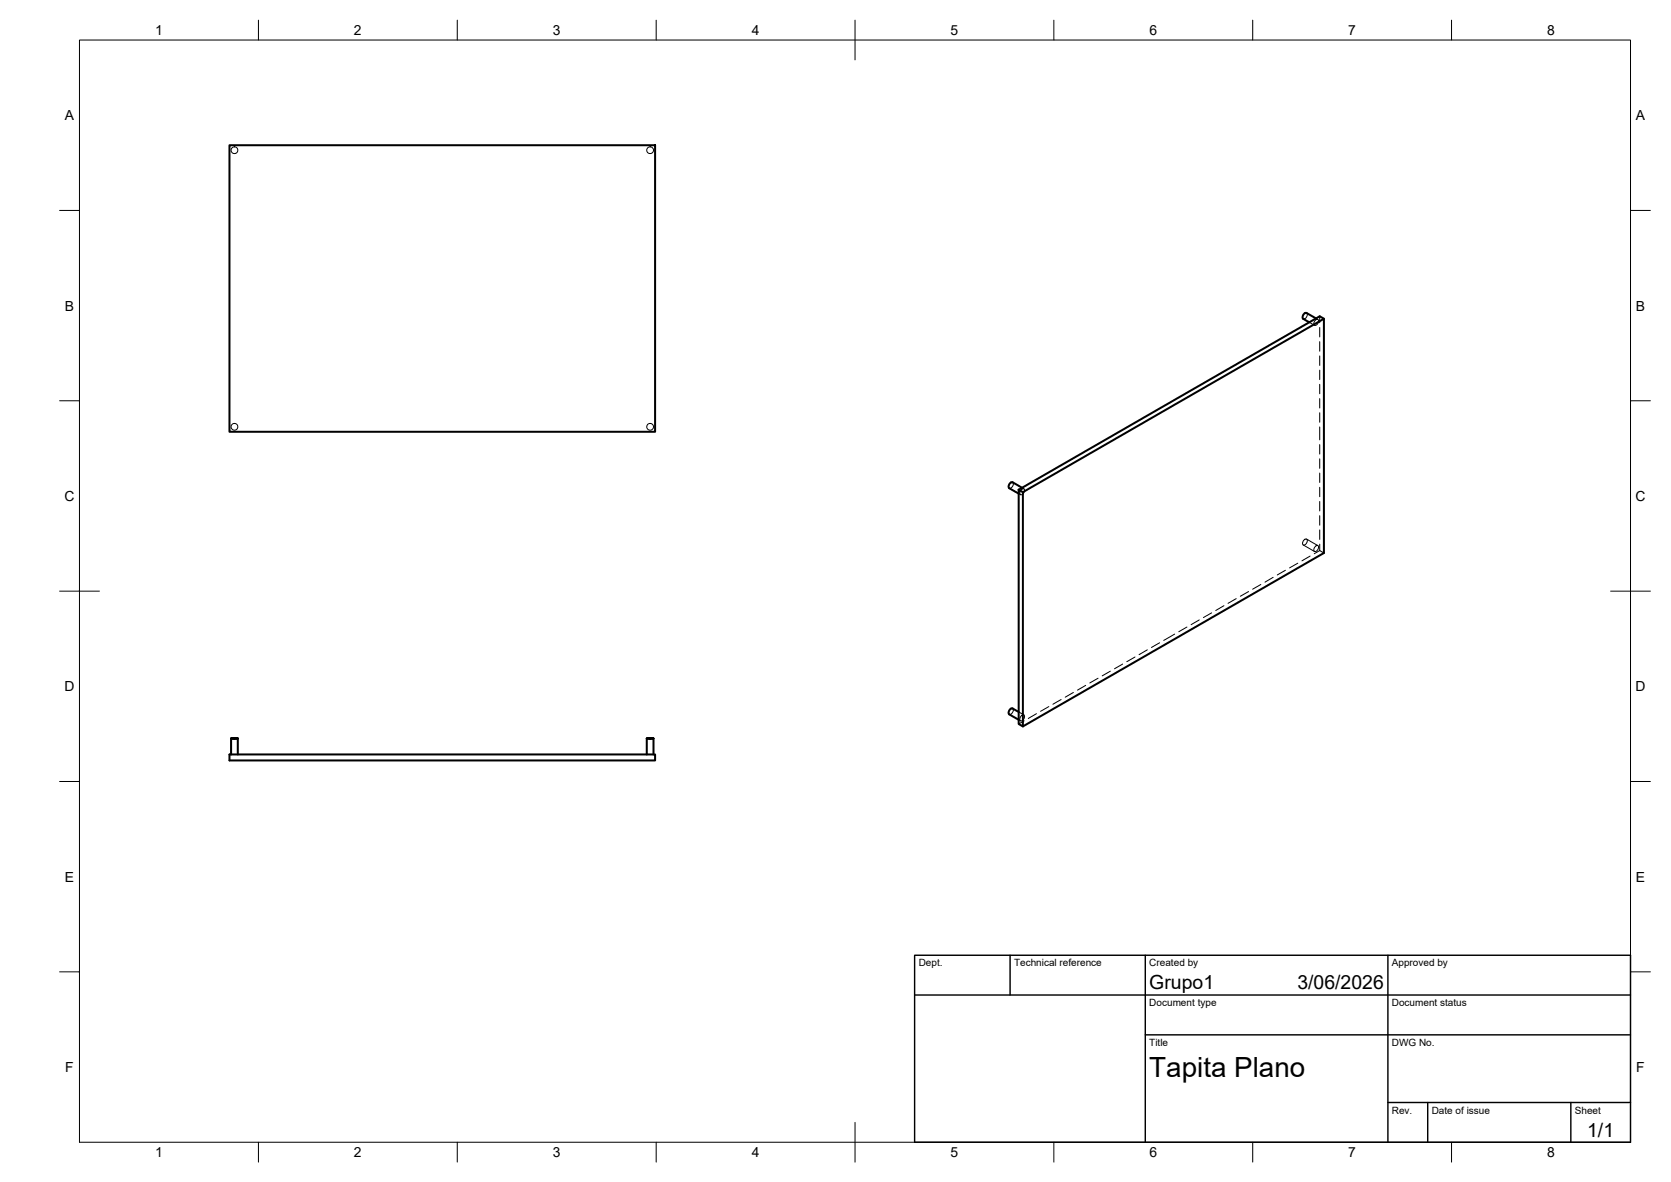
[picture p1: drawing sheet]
<svg xmlns="http://www.w3.org/2000/svg" width="420mm" height="297mm" viewBox="0 0 420 297" stroke-linecap="round" stroke-linejoin="round" font-family="sans-serif">
<!-- layer: Visible -->
<g fill="none" stroke="#000" stroke-width=".51">
<path d="M57.7 36.5h107v72h-107zM330.9 80l-2.4-1.3a.97 .97 0 0 0-.8 1.4l1.5 .9M332.9 80.1l-75.7 43.6M256.1 123.1l1.1 .6v58.8l-1.1-.6zM256.1 123.1l75.7-43.6 1.1 .6v58.9l-75.7 43.5M257 122.6l-2.4-1.4a.98 .98 0 0 0-.8 1.5l2.3 1.3M256.1 178.9l-1.5-.9a.98 .98 0 0 0-.8 1.5l2.3 1.4M57.7 189.6h107v1.5h-107zM58.1 185.6h1.7zM58.1 185.6v4M59.8 185.6v4M162.6 185.6h1.7z"/>
<path d="M162.6 185.6v4M164.3 185.6v4"/>
</g>
<!-- layer: Hidden -->
<g fill="none" stroke="#000" stroke-width=".25">
<path d="M328.5 78.7a.97 .97 0 0 1-.8 1.4M331.8 79.5v1.6M329.2 81l1.3 .8M330.6 80.6a.5 .5 0 0 1 .8-.3 .5 .5 0 0 1 .1 .8 .65 .65 0 0 1-.4 .6 .65 .65 0 0 1-.7-.2zM330.9 80l.5 .3M331.8 82.3v2.4M331.8 85.9v2.4M331.8 89.4v2.4M331.8 93v2.4M331.8 96.6v2.4M331.8 107.3v3.2M331.8 100.2v2.3"/>
<path d="M331.8 103.7v2.4M331.8 111.7v2.4M331.8 115.3v2.4M331.8 118.9v2.3M254.6 121.2a.98 .98 0 0 1-.8 1.5M256.1 124l.5 .3M256.9 123a.47 .47 0 0 1 .7-.1 .47 .47 0 0 1-.1 .7 .64 .64 0 0 1-.4 .6 .64 .64 0 0 1-.7-.1l.1-.6zM257 122.6l.5 .2M327.7 137l2.8 1.6M327.8 135.8a.49 .49 0 0 1 .7-.3 .49 .49 0 0 1 .1 .8 .64 .64 0 0 1-.4 .6 .64 .64 0 0 1-.7-.2zM328.5 135.5l2.9 1.6M329.4 139.7l-2 1.2"/>
<path d="M330.6 137.4a.49 .49 0 0 1 .8-.3 .49 .49 0 0 1 .1 .8 .64 .64 0 0 1-.4 .6 .64 .64 0 0 1-.7-.1zM331.8 138.4l1.1 .6M331.8 138.4l-1.3 .8M331.8 122.5v2.3M331.8 126v2.4M331.8 129.6v2.4M331.8 133.2v2.4M331.8 136.7v1.7M295.4 159.3l-2.8 1.6M298.4 157.6l-2 1.2M301.5 155.8l-2 1.2M304.7 154l-2.1 1.2"/>
<path d="M307.7 152.2l-2 1.2M310.8 150.4l-2 1.2M313.9 148.7l-2 1.1M317 146.9l-2 1.2M320.1 145.1l-2 1.2M323.2 143.3l-2 1.2M326.3 141.5l-2 1.2M254.6 178a1 1 0 0 1-.8 1.5M256.1 178.9l1.4 .8M256.9 179.8a.47 .47 0 0 1 .7-.1 .47 .47 0 0 1-.1 .8 .64 .64 0 0 1-.4 .6 .64 .64 0 0 1-.7-.2l.1-.6zM260.6 179.4l-2 1.2M263.7 177.6l-2.1 1.2"/>
<path d="M266.8 175.8l-2.1 1.2M269.9 174l-2.1 1.2M273 172.2l-2.1 1.2M276.1 170.4l-2.1 1.2M279.2 168.7l-2.1 1.1M282.3 166.9l-2.1 1.2M285.4 165.1l-2.1 1.2M288.5 163.3l-2.1 1.2M291.6 161.5l-2.1 1.2M256.1 180.9l.5 .3M257.5 181.2l-1.4 .7"/>
<circle cx="58.9" cy="37.8" r=".85"/>
<circle cx="163.5" cy="37.8" r=".85"/>
<circle cx="58.9" cy="107.3" r=".85"/>
<circle cx="163.5" cy="107.3" r=".85"/>
</g>
<!-- layer: BORDER -->
<g fill="none" stroke="#000" stroke-width=".25">
<path d="M20 10.1h390v276.9h-390zM65 5.1v5M115 5.1v5M165 5.1v5M215 5.1v10M265 5.1v5M315 5.1v5M365 5.1v5M15 52.9h5M410 52.9h5M15 100.7h5M410 100.7h5"/>
<path d="M15 148.6h10M405 148.6h10M15 196.4h5M410 196.4h5M15 244.2h5M410 244.2h5M65 287v5M115 287v5M165 287v5M215 282.1v9.9M265 287v5M315 287v5"/>
<path d="M365 287v5"/>
</g>
<!-- layer: TITLEBLOCK -->
<path d="M230 240.1h180v46.9h-180zM230 250h180M254 240.1v9.9M288 240.1v46.9M349 240.1v46.9M288 260.1h122M349 277.1h61M359 277.1v9.9M395 277.1v9.9" fill="none" stroke="#000" stroke-width=".36"/>
<text font-size="7" x="289" y="270.6">Tapita Plano</text>
<g font-size="4.9">
<text x="289" y="248.5">Grupo1</text>
<text x="326.2" y="248.5">3/06/2026</text>
<text x="399.1" y="285.7">1/1</text>
</g>
<g font-size="3.5">
<text x="39" y="8.8">1</text>
<text x="89" y="8.8">2</text>
<text x="139" y="8.8">3</text>
<text x="189" y="8.8">4</text>
<text x="239" y="8.8">5</text>
<text x="289" y="8.8">6</text>
<text x="339" y="8.8">7</text>
<text x="389" y="8.8">8</text>
<text x="16.3" y="30.2">A</text>
<text x="411.3" y="30.2">A</text>
<text x="16.3" y="78">B</text>
<text x="411.3" y="78">B</text>
<text x="16.2" y="125.9">C</text>
<text x="411.2" y="125.9">C</text>
<text x="16.2" y="173.7">D</text>
<text x="411.2" y="173.7">D</text>
<text x="16.3" y="221.6">E</text>
<text x="411.3" y="221.6">E</text>
<text x="16.4" y="269.4">F</text>
<text x="411.4" y="269.4">F</text>
<text x="39" y="290.8">1</text>
<text x="89" y="290.8">2</text>
<text x="139" y="290.8">3</text>
<text x="189" y="290.8">4</text>
<text x="239" y="290.8">5</text>
<text x="289" y="290.8">6</text>
<text x="339" y="290.8">7</text>
<text x="389" y="290.8">8</text>
</g>
<g font-size="2.5">
<text x="231" y="242.9">Dept.</text>
<text x="255" y="242.9">Technical reference</text>
<text x="289" y="242.9">Created by</text>
<text x="350" y="242.9">Approved by</text>
<text x="289" y="252.8">Document type</text>
<text x="350" y="252.8">Document status</text>
<text x="289" y="262.9">Title</text>
<text x="350" y="262.9">DWG No.</text>
<text x="350" y="279.9">Rev.</text>
<text x="360" y="279.9">Date of issue</text>
<text x="396" y="279.9">Sheet</text>
</g>
</svg>
